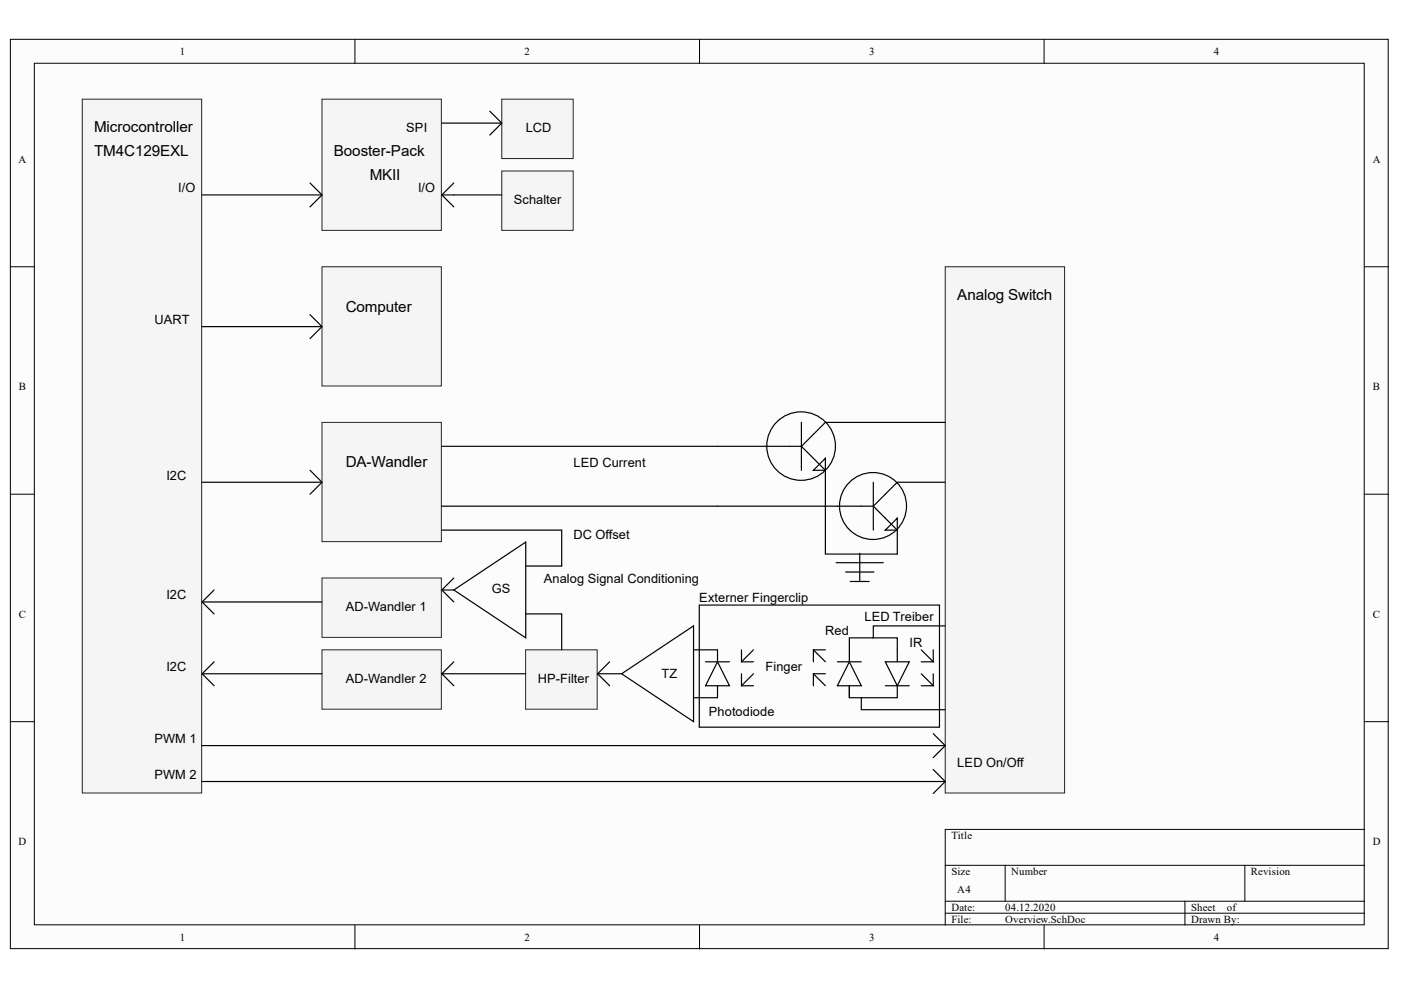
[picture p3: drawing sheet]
<svg xmlns="http://www.w3.org/2000/svg" width="297mm" height="210mm" viewBox="0 0 297 210" stroke-linecap="round" stroke-linejoin="round" font-family="sans-serif">
<g fill="#fcfcfc" stroke="#000" stroke-width=".21">
<path d="M2.2 8.3h292.1v192.8h-292.1z"/>
<path d="M7.3 13.4h281.9v182.7h-281.9z"/>
</g>
<g fill="none" stroke="#000" stroke-width=".21">
<path d="M75.3 8.3v5.1M148.3 8.3v5.1M221.4 8.3v5.1M2.2 56.6h5.1M289.3 56.6h5.1M2.2 104.8h5.1M289.3 104.8h5.1M2.2 153h5.1M289.3 153h5.1M289.3 175.9h-88.9v20.3M75.3 196.2v5M148.3 196.2v5"/>
<path d="M200.4 183.5h88.9M200.4 191.1h88.9M200.4 193.6h88.9M213.1 183.5v7.6M221.4 196.2v5M251.2 191.1v5.1M263.9 183.5v7.6"/>
</g>
<g fill="#f5f5f5" stroke="#262626" stroke-width=".21">
<path d="M17.4 21h25.4v147.1h-25.4z"/>
<path d="M68.3 21h25.3v27.8h-25.3z"/>
<path d="M200.4 56.6h25.3v111.5h-25.3z"/>
<path d="M106.4 21h15.1v12.6h-15.1z"/>
<path d="M68.3 56.6h25.3v25.2h-25.3z"/>
<path d="M68.3 89.6h25.3v25.2h-25.3z"/>
<path d="M68.3 122.6h25.3v12.5h-25.3z"/>
<path d="M68.3 137.8h25.3v12.6h-25.3z"/>
<path d="M106.4 36.3h15.1v12.5h-15.1z"/>
</g>
<g fill="none" stroke="#000" stroke-width=".25">
<path d="M65.7 38.8l2.6 2.5-2.6 2.6M93.7 26.1h12.7M96.2 38.8l-2.5 2.5 2.5 2.6M103.8 23.6l2.6 2.5-2.6 2.5M42.9 41.3h25.4M93.7 41.3h12.7M42.9 69.3h25.4M65.7 66.7l2.6 2.6-2.6 2.5M65.7 99.7l2.6 2.5-2.6 2.6M93.7 94.6h76.2M169.9 89.6v10.1M172.5 99.7l2.5-2.5v2.5z"/>
<path d="M175 99.7v17.8h15.2v-5.1M200.4 89.6h-25.4l-5.1 5 5.1 5.1M42.9 102.2h25.4M93.7 107.3h91.5M185.2 102.2v10.2M187.7 112.4l2.5-2.5v2.5zM200.4 102.2h-10.2l-2.5 2.6-2.5 2.5 5 5.1M42.9 127.6h25.4M45.4 125.1l-2.5 2.5 2.5 2.6M96.2 125.1l15.3-10.2v20.3zM42.9 142.9h25.4M42.9 158.1h157.5"/>
<path d="M45.4 140.3l-2.5 2.6 2.5 2.5M131.8 142.9l15.2-10.2v20.3zM197.9 155.5l2.5 2.6-2.5 2.5M42.9 165.7h157.5M197.9 163.2l2.5 2.5-2.5 2.5"/>
<circle cx="169.9" cy="94.6" r="7.3"/>
<circle cx="185.1" cy="107.3" r="7.1"/>
</g>
<path d="M111.4 137.8h15.2v12.6h-15.2z" fill="#f5f5f5" stroke="#262626" stroke-width=".21"/>
<g fill="none" stroke="#000" stroke-width=".25">
<path d="M93.7 112.4h25.4v7.6h-7.6M177.3 119.3h10M182.3 117.3v6M93.7 125.1l2.5 2.5M96.2 122.6l-2.5 2.5h2.5M111.5 130.2h7.6v7.6M147 137.8h5.1v2.5M148.3 128.3h50.9v25.9h-50.9zM157.2 137.8v2.5M159.7 137.8l-2.5 2.5M172.5 137.8l2.5 2.5M172.5 137.8v2.5"/>
<path d="M172.5 137.8h2.5M179.3 121.3h6M180.3 123.3h4M185.2 135.2h5v5.1M195.3 137.8l2.6 2.5h-2.6M197.9 137.8v2.5M200.4 132.7h-15.2v2.5h-5.1v5.1M96.2 140.3l-2.5 2.6M111.5 142.9h-17.8l2.5 2.5M126.7 142.9l2.6 2.5M129.3 140.3l-2.6 2.6h5.1M149.6 140.3h5.1"/>
<path d="M152.1 140.3l2.6 5.1h-5.1zM152.1 145.4v2.5h-5.1M157.2 140.3h2.5M157.2 145.4h2.5M157.2 142.9v2.5M159.7 142.9l-2.5 2.5M172.5 142.9l2.5 2.5M172.5 142.9v2.5M172.5 142.9h2.5M177.5 140.3h5.1M180.1 145.4v2.5h10.1v-2.5M180.1 140.3l2.5 5.1h-5.1z"/>
<path d="M182.6 147.9v2.6h17.8M187.7 140.3h5.1l-2.6 5.1zM187.7 145.4h5.1M195.3 142.9l2.6 2.5h-2.6M197.9 142.9v2.5"/>
</g>
<g font-size="3.2">
<text x="20" y="28">Microcontroller</text>
<text x="20" y="33">TM4C129EXL</text>
<text x="70.8" y="33">Booster-Pack</text>
<text x="78.4" y="38.1">MKII</text>
<text x="203" y="63.5">Analog Switch</text>
<text x="73.3" y="66.1">Computer</text>
<text x="73.3" y="99">DA-Wandler</text>
</g>
<g font-size="2.7">
<text x="86.1" y="28">SPI</text>
<text x="111.5" y="28">LCD</text>
<text x="37.8" y="40.7">I/O</text>
<text x="88.6" y="40.7">I/O</text>
<text x="108.9" y="43.3">Schalter</text>
<text x="32.7" y="68.7">UART</text>
<text x="35.3" y="101.7">I2C</text>
<text x="121.6" y="99.1">LED Current</text>
<text x="121.6" y="114.4">DC Offset</text>
<text x="104.3" y="125.7">GS</text>
<text x="115.3" y="123.7">Analog Signal Conditioning</text>
<text x="35.3" y="127.1">I2C</text>
<text x="73.3" y="129.6">AD-Wandler 1</text>
<text x="148.3" y="127.7">Externer Fingerclip</text>
<text x="183.3" y="131.7">LED Treiber</text>
<text x="175" y="134.7">Red</text>
<text x="192.8" y="137.2">IR</text>
<text x="35.3" y="142.3">I2C</text>
<text x="140.2" y="143.7">TZ</text>
<text x="162.3" y="142.3">Finger</text>
<text x="73.3" y="144.8">AD-Wandler 2</text>
<text x="114" y="144.8">HP-Filter</text>
<text x="150.3" y="151.7">Photodiode</text>
<text x="32.7" y="157.5">PWM 1</text>
<text x="32.7" y="165.2">PWM 2</text>
<text x="203" y="162.6">LED On/Off</text>
</g>
<g font-size="2.3">
<text x="38.1" y="11.7">1</text>
<text x="111.2" y="11.7">2</text>
<text x="184.3" y="11.7">3</text>
<text x="257.3" y="11.7">4</text>
<text x="3.9" y="34.5">A</text>
<text x="291.1" y="34.5">A</text>
<text x="4" y="82.7">B</text>
<text x="291.1" y="82.7">B</text>
<text x="4" y="130.9">C</text>
<text x="291.1" y="130.9">C</text>
<text x="3.9" y="179.2">D</text>
<text x="201.7" y="177.9">Title</text>
<text x="291.1" y="179.2">D</text>
<text x="201.7" y="185.5">Size</text>
<text x="214.4" y="185.5">Number</text>
<text x="265.2" y="185.5">Revision</text>
<text x="203" y="189.3">A4</text>
<text x="201.7" y="193.1">Date:</text>
<text x="201.7" y="195.7">File:</text>
<text x="213.1" y="193.1">04.12.2020</text>
<text x="213.1" y="195.7">Overview.SchDoc</text>
<text x="252.5" y="193.1">Sheet</text>
<text x="252.5" y="195.7">Drawn By:</text>
<text x="260.1" y="193.1">of</text>
<text x="38.1" y="199.5">1</text>
<text x="111.2" y="199.5">2</text>
<text x="184.3" y="199.5">3</text>
<text x="257.3" y="199.5">4</text>
</g>
</svg>
